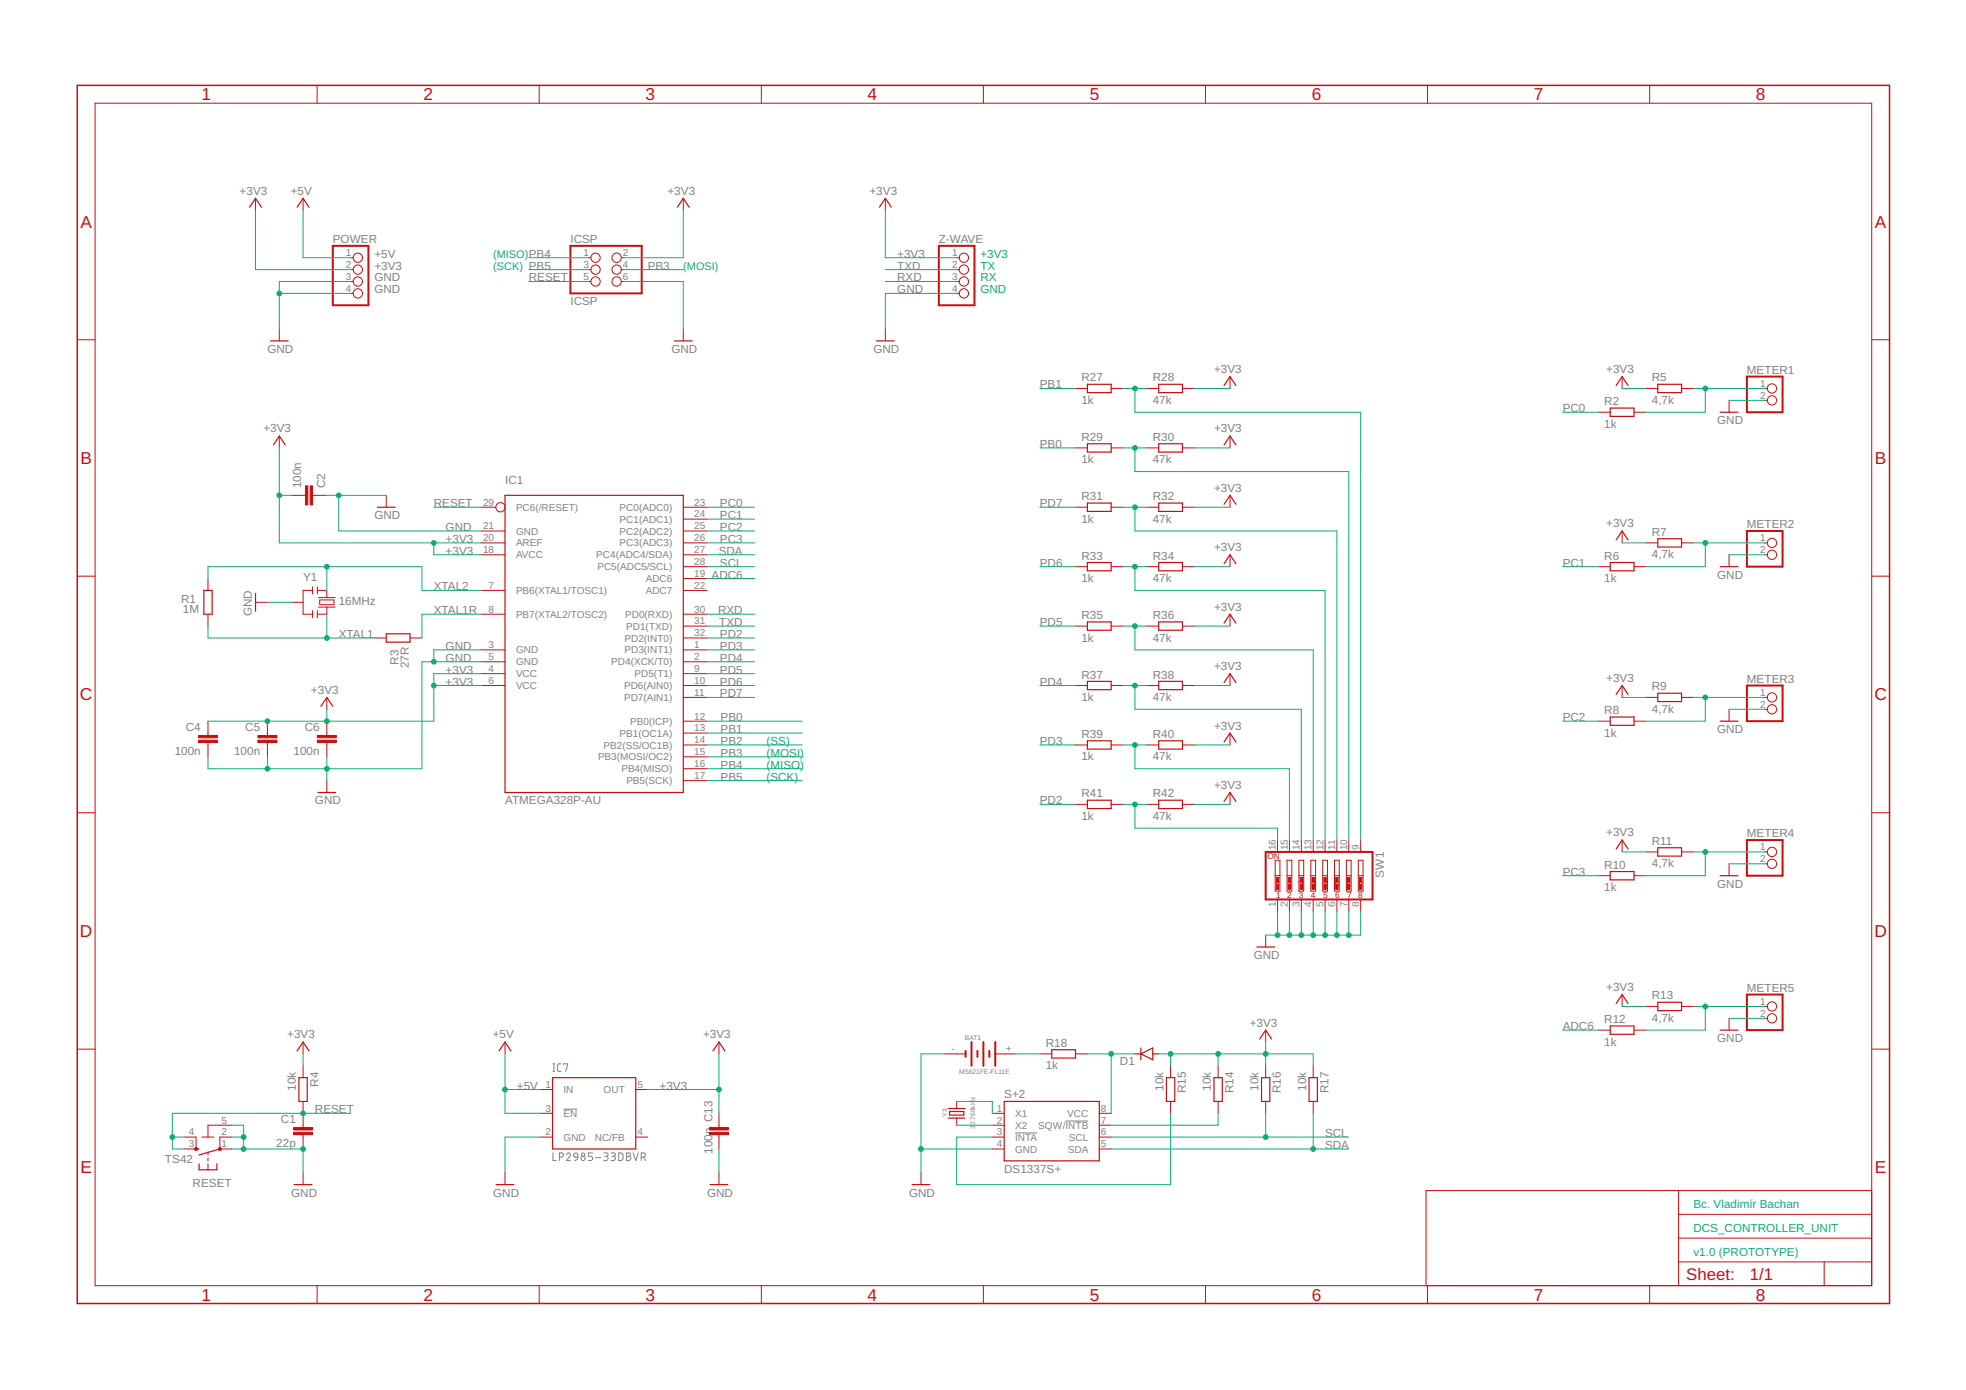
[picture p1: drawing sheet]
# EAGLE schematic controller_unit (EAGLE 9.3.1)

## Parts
BAT1  MS621FE-FL11E  [MS621FEFL11E]
C1  22p  C-EU0603-RND  [C0603-ROUND]
C2  100n  C-EU0603-RND  [C0603-ROUND]
C4  100n  C-EU0603-RND  [C0603-ROUND]
C5  100n  C-EU0603-RND  [C0603-ROUND]
C6  100n  C-EU0603-RND  [C0603-ROUND]
C13  100n  C-EU0603-RND  [C0603-ROUND]
D1  1N4148DO35-7  [DO35-7]
IC1  MEGA8-AI  [TQFP32-08]
IC7  LP2985-33DBVR  TPS77033  [SOT23-DBV]
ICSP  ICSP  PINHD-2X3  [2X03]
METER1  PINHD-1X2  [1X02]
METER2  PINHD-1X2  [1X02]
METER3  PINHD-1X2  [1X02]
METER4  PINHD-1X2  [1X02]
METER5  PINHD-1X2  [1X02]
POWER  PINHD-1X4  [1X04]
R1  1M  R-EU_R0603  [R0603-ROUND]
R2  1k  R-EU_0207/7  [0207/7]
R3  27R  R-EU_R0603  [R0603-ROUND]
R4  10k  R-EU_R0603  [R0603]
R5  4,7k  R-EU_0207/7  [0207/7]
R6  1k  R-EU_0207/7  [0207/7]
R7  4,7k  R-EU_0207/7  [0207/7]
R8  1k  R-EU_0207/7  [0207/7]
R9  4,7k  R-EU_0207/7  [0207/7]
R10  1k  R-EU_0207/7  [0207/7]
R11  4,7k  R-EU_0207/7  [0207/7]
R12  1k  R-EU_0207/7  [0207/7]
R13  4,7k  R-EU_0207/7  [0207/7]
R14  10k  R-EU_R0603  [R0603]
R15  10k  R-EU_R0603  [R0603]
R16  10k  R-EU_R0603  [R0603]
R17  10k  R-EU_R0603  [R0603]
R18  1k  R-EU_0207/7  [0207/7]
R27  1k  R-EU_0207/7  [0207/7]
R28  47k  R-EU_0207/7  [0207/7]
R29  1k  R-EU_0207/7  [0207/7]
R30  47k  R-EU_0207/7  [0207/7]
R31  1k  R-EU_0207/7  [0207/7]
R32  47k  R-EU_0207/7  [0207/7]
R33  1k  R-EU_0207/7  [0207/7]
R34  47k  R-EU_0207/7  [0207/7]
R35  1k  R-EU_0207/7  [0207/7]
R36  47k  R-EU_0207/7  [0207/7]
R37  1k  R-EU_0207/7  [0207/7]
R38  47k  R-EU_0207/7  [0207/7]
R39  1k  R-EU_0207/7  [0207/7]
R40  47k  R-EU_0207/7  [0207/7]
R41  1k  R-EU_0207/7  [0207/7]
R42  47k  R-EU_0207/7  [0207/7]
RESET  TS42  [TS42]
S+2  DS1337S+  [SO8]
SW1  SW_DIP-8  [EDG-08]
Y1  16MHz  RESONATORMU  [RESONATOR]
Y3  32.768kHz  CFPX–217  [CFPX–217]
Z-WAVE  PINHD-1X4  [1X04]

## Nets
#INTA_RTC: R15.2 S+2.3(!INTA)
+3V3: C2.2 C4.1 C5.1 C6.1 C13.2 D1.A IC1.4(VCC) IC1.6(VCC) IC1.18(AVCC) IC1.20(AREF) IC7.5(OUT) ICSP.2 POWER.2 R4.1 R5.1 R7.1 R9.1 R11.1 R13.1 R14.1 R15.1 R16.1 R17.1 R28.2 R30.2 R32.2 R34.2 R36.2 R38.2 R40.2 R42.2 Z-WAVE.1
+5V: IC7.1(IN) IC7.3(!EN) POWER.1
ADC6: IC1.19(ADC6) R12.1
GND: BAT1.- C1.2 C2.1 C4.2 C5.2 C6.2 C13.1 IC1.3(GND) IC1.5(GND) IC1.21(GND) IC7.2(GND) ICSP.6 METER1.2 METER2.2 METER3.2 METER4.2 METER5.2 POWER.3 POWER.4 RESET.1 RESET.2 RESET.5(5-GND) S+2.4(GND) SW1.1 SW1.2 SW1.3 SW1.4 SW1.5 SW1.6 SW1.7 SW1.8 Y1.2 Z-WAVE.4
N$1: METER1.1 R2.2 R5.2
N$2: METER2.1 R6.2 R7.2
N$3: METER3.1 R8.2 R9.2
N$4: METER4.1 R10.2 R11.2
N$5: METER5.1 R12.2 R13.2
N$6: S+2.2(X2) Y3.2
N$7: S+2.1(X1) Y3.1
N$8: R14.2 S+2.7(SQW/!INTB!)
N$9: BAT1.+ R18.1
N$10: D1.C R18.2 S+2.8(VCC)
N$22: R27.2 R28.1 SW1.9
N$23: R29.2 R30.1 SW1.10
N$24: R31.2 R32.1 SW1.11
N$25: R33.2 R34.1 SW1.12
N$26: R35.2 R36.1 SW1.13
N$27: R37.2 R38.1 SW1.14
N$28: R39.2 R40.1 SW1.15
N$29: R41.2 R42.1 SW1.16
PB0: IC1.12(PB0(ICP)) R29.1
PB1: IC1.13(PB1(OC1A)) R27.1
PB2: IC1.14(PB2(SS/OC1B))
PB3: IC1.15(PB3(MOSI/OC2)) ICSP.4
PB4: IC1.16(PB4(MISO)) ICSP.1
PB5: IC1.17(PB5(SCK)) ICSP.3
PC0: IC1.23(PC0(ADC0)) R2.1
PC1: IC1.24(PC1(ADC1)) R6.1
PC2: IC1.25(PC2(ADC2)) R8.1
PC3: IC1.26(PC3(ADC3)) R10.1
PD2: IC1.32(PD2(INT0)) R41.1
PD3: IC1.1(PD3(INT1)) R39.1
PD4: IC1.2(PD4(XCK/T0)) R37.1
PD5: IC1.9(PD5(T1)) R35.1
PD6: IC1.10(PD6(AIN0)) R33.1
PD7: IC1.11(PD7(AIN1)) R31.1
RESET: C1.1 IC1.29(PC6(/RESET)) ICSP.5 R4.2 RESET.3 RESET.4
RXD: IC1.30(PD0(RXD)) Z-WAVE.3
SCL: IC1.28(PC5(ADC5/SCL)) R16.2 S+2.6(SCL)
SDA: IC1.27(PC4(ADC4/SDA)) R17.2 S+2.5(SDA)
TXD: IC1.31(PD1(TXD)) Z-WAVE.2
XTAL1: R1.1 R3.2 Y1.3
XTAL1R: IC1.8(PB7(XTAL2/TOSC2)) R3.1
XTAL2: IC1.7(PB6(XTAL1/TOSC1)) R1.2 Y1.1
Unconnected: IC1.22(ADC7) IC7.4(NC/FB)

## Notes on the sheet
- (MISO) | +3V3
- (SCK) | (MOSI) | TX
- RX
- GND
- (SS)
- (MOSI)
- (MISO)
- (SCK)
- Bc. Vladimír Bachan
- DCS_CONTROLLER_UNIT
- v1.0 (PROTOTYPE)

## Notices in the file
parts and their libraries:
AjRTC: This is v1 and is licensed under the Creative Commons (Attribution-Non-Commercial-Share Alike 2.0 UK)
